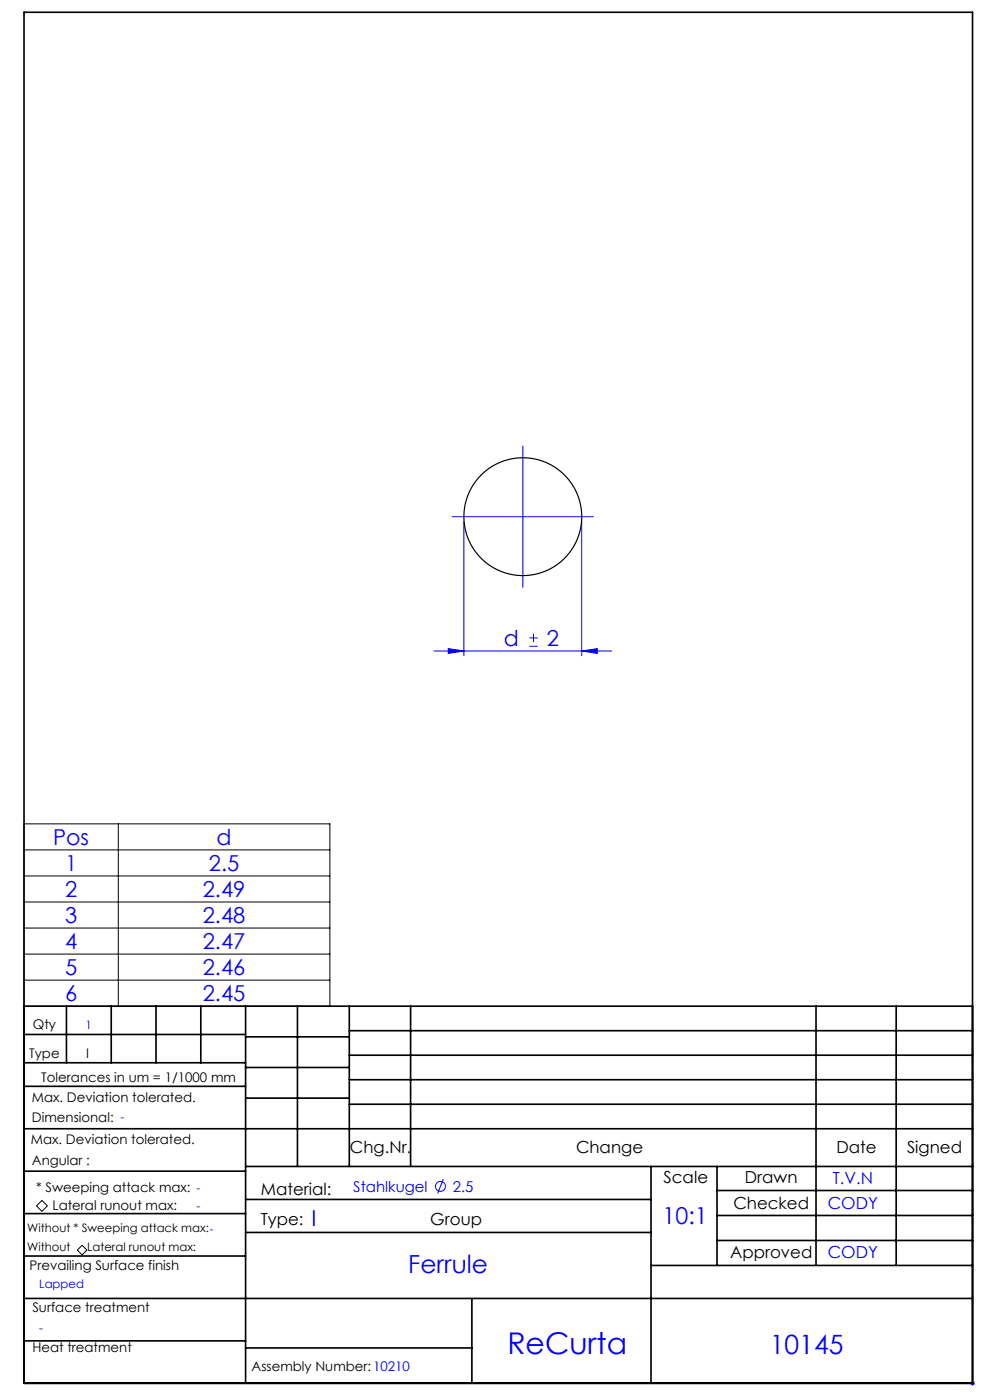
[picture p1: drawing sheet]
<svg xmlns="http://www.w3.org/2000/svg" width="210mm" height="297mm" viewBox="0 0 210 297" stroke-linecap="round" stroke-linejoin="round" font-family="sans-serif">
<g fill="none" stroke="#00f" stroke-width=".21">
<path d="M110.9 94.6v30M95.9 109.6h30M98.4 110.6v28.5M123.4 110.6v28.5M92.1 138.1h37.7M95.1 137.6l3.3 .5-3.3 .5zM112.3 137.1h1.8M112.3 135.3h1.8M113.2 134.4v1.8M123.4 138.1l3.3-.5v1zM94 250.2l-1.2 3M205.8 293.5h1"/>
<path d="M205.9 293.1l.7 .7M206.3 293v1M206.6 293.1l-.7 .7"/>
<circle cx="93.4" cy="251.7" r="1.06"/>
</g>
<path d="M5.1 174.8h64.9v38.7h-64.9zM25.1 174.8v38.7M5.1 180.3h64.9M5.1 185.8h64.9M5.1 191.4h64.9M5.1 196.9h64.9M5.1 202.4h64.9M5.1 207.9h64.9M8.9 254.7l1.2 1.1-1.2 1.2-1.2-1.2zM16.4 265.2l1-1 1 1-1 1z" fill="none" stroke="#000" stroke-width=".21"/>
<g fill="none" stroke="#000" stroke-width=".35">
<path d="M5.1 2.6h201.2v290.9h-201.2zM5.1 213.5h201.2M5.1 219.5h47M14.1 213.5v12M23.6 213.5v12M33.1 213.5v12M42.6 213.5v12M52.1 213.5v80M52.1 220h22M63.1 213.5v34M74.1 218.7h132.2M74.1 213.5v34"/>
<path d="M87.1 213.5v34M173.1 213.5v55M190.1 213.5v55M5.1 239.5h201.2M5.1 230.5h47M5.1 225.5h47M52.1 226.5h22M52.1 233h22M74.1 223.9h132.2M74.1 229.1h132.2M74.1 234.3h132.2M5.1 257.5h47"/>
<path d="M5.1 248.5h47M52.1 247.5h154.2M52.1 254.5h86M138.1 247.5v46M152.1 247.5v21M152.1 252.6h54.2M152.1 257.9h54.2M5.1 275.5h201.2M5.1 266.5h47M52.1 261.5h86M100.1 275.5v18M138.1 268.5h68.2"/>
<path d="M152.1 263.2h54.2M5.1 284.5h47M52.1 286h48"/>
</g>
<path d="M95.1 137.6l3.3 .5-3.3 .5zM123.4 138.1l3.3-.5v1z" fill="#00f"/>
<circle cx="110.9" cy="109.6" r="12.5" fill="none" stroke="#000" stroke-width=".25"/>
<text font-size="6.3" fill="#00f" x="107.6" y="287.3">ReCurta</text>
<text font-size="5.6" fill="#00f" x="163.3" y="287.2">10145</text>
<text font-size="5.3" fill="#00f" x="86.6" y="270.1">Ferrule</text>
<text font-size="4.9" fill="#00f" x="140.6" y="259.7">10:1</text>
<g font-size="4.7" fill="#00f">
<text x="106.9" y="137">d</text>
<text x="116" y="137">2</text>
<text x="11.3" y="179.2">Pos</text>
<text x="45.9" y="179.2">d</text>
<text x="13.8" y="184.7">1</text>
<text x="44.3" y="184.7">2.5</text>
<text x="13.8" y="190.3">2</text>
<text x="43" y="190.3">2.49</text>
<text x="13.8" y="195.8">3</text>
<text x="43" y="195.8">2.48</text>
<text x="13.8" y="201.3">4</text>
<text x="43" y="201.3">2.47</text>
<text x="13.8" y="206.8">5</text>
<text x="43" y="206.8">2.46</text>
<text x="13.8" y="212.4">6</text>
<text x="43" y="212.4">2.45</text>
<text x="66.1" y="260">I</text>
</g>
<g font-size="3.5">
<text x="74.2" y="244.7">Chg.Nr.</text>
<text x="122.2" y="244.7">Change</text>
<text x="177.4" y="244.7">Date</text>
<text x="192.4" y="244.7">Signed</text>
<text x="140.8" y="250.9">Scale</text>
<text x="158" y="250.9">Drawn</text>
<text x="55.3" y="253.5">Material:</text>
<text x="155.6" y="256.4">Checked</text>
<text x="55.3" y="259.8">Type:</text>
<text x="91.3" y="259.8">Group</text>
<text x="154.9" y="266.9">Approved</text>
</g>
<g font-size="3.5" fill="#00f">
<text x="176.6" y="251.1">T.V.N</text>
<text x="175.6" y="256.6">CODY</text>
<text x="175.6" y="267">CODY</text>
</g>
<g font-size="3.2" fill="#00f">
<text x="74.9" y="252.9">Stahlkugel</text>
<text x="96.1" y="252.9">2.5</text>
</g>
<g font-size="2.8">
<text x="7" y="218.4">Qty</text>
<text x="6.2" y="224.5">Type</text>
<text x="18.2" y="224.5">I</text>
<text x="6.8" y="233.7">Max. Deviation tolerated.</text>
<text x="8.8" y="229.4">Tolerances in um = 1/1000 mm</text>
<text x="6.8" y="238.1">Dimensional:</text>
<text x="6.6" y="242.8">Max. Deviation tolerated.</text>
<text x="6.8" y="247.1">Angular :</text>
<text x="7.6" y="252.9">* Sweeping attack max:</text>
<text x="11.2" y="256.7">Lateral runout max:</text>
<text x="6.3" y="269.5">Prevailing Surface finish</text>
<text x="6.9" y="278.3">Surface treatment</text>
<text x="6.9" y="286.7">Heat treatment</text>
<text x="53.4" y="290.9">Assembly Number:10210</text>
</g>
<g font-size="2.5" fill="#00f">
<text x="18.1" y="218.3">1</text>
<text x="25.5" y="237.9">-</text>
<text x="41.7" y="256.6">-</text>
<text x="41.7" y="252.9">-</text>
<text x="8.3" y="273.3">Lapped</text>
<text x="8.3" y="282.6">-</text>
</g>
<g font-size="2.5">
<text x="5.8" y="261.4">Without * Sweeping attack max:-</text>
<text x="5.8" y="265.4">Without</text>
<text x="18.5" y="265.3">Lateral runout max:</text>
</g>
</svg>
